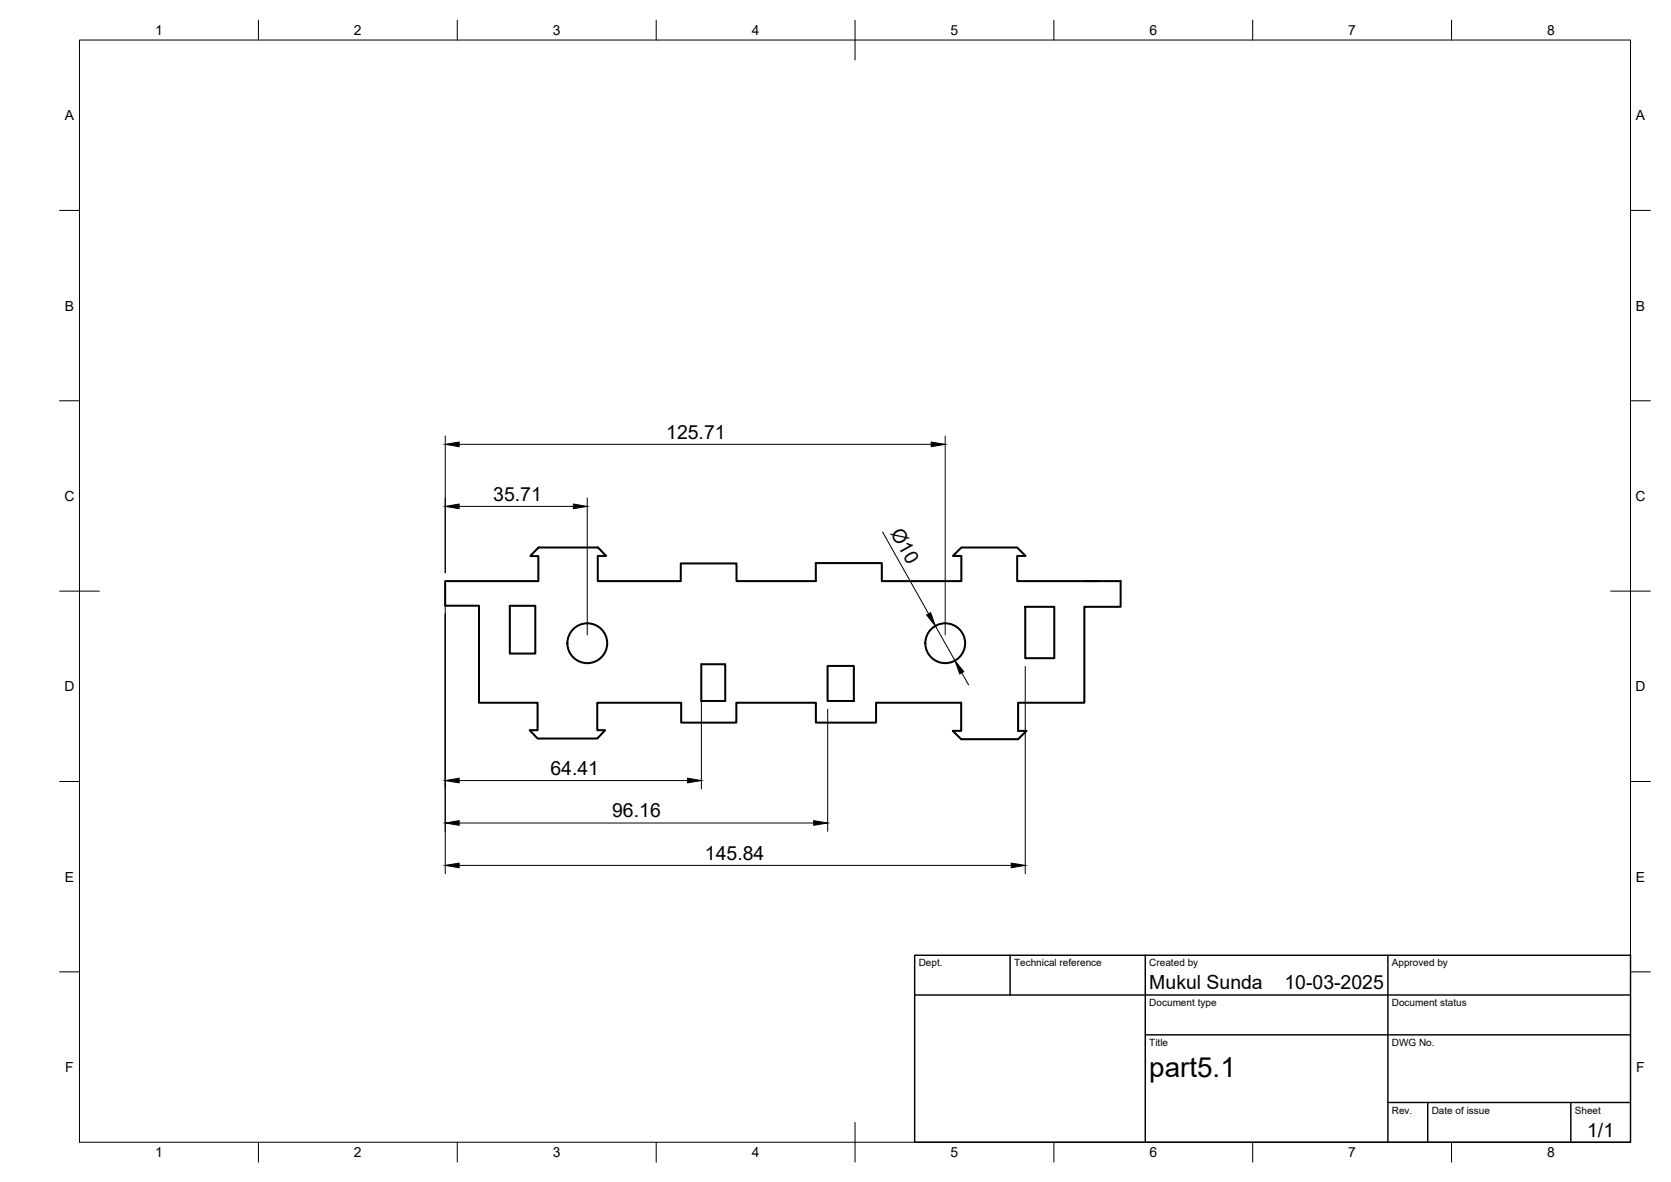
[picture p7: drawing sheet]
<svg xmlns="http://www.w3.org/2000/svg" width="420mm" height="297mm" viewBox="0 0 420 297" stroke-linecap="round" stroke-linejoin="round" font-family="sans-serif">
<!-- layer: Visible -->
<g fill="none" stroke="#000" stroke-width=".51">
<path d="M135.4 137.6l-2 2.1h2v6.3h-23.5v6.2h8.5v24.4h14.8v6.9h-2l2 2.1h15l2-2.1h-2v-6.9h21.1v5h13.8v-5h20v5h15.2v-5h21.4v7.1h-2.1l2.1 2.1h14.3l2.1-2.1h-2.1v-7.1h16.6v-24.1h9.2v-6.5h-9.2M150.2 137.6h-14.8M150.2 137.6h.1M150.3 137.6l2.1 2.1h-2.1v6.3h20.9v-4.4h14v4.4h19.9v-4.5h16.6v4.5h20v-6.3h-2.1l2.1-2.1h14.1l2.1 2.1h-2.1v6.3h20.4M128.2 152.2h6.4v12h-6.4zM257.8 152.5h7.3v12.9h-7.3zM176.3 166.9h6.1v9.3h-6.1zM208.1 167.4h6.6v8.8h-6.6z"/>
<circle cx="147.7" cy="161.6" r="5"/>
<circle cx="237.7" cy="161.6" r="5"/>
</g>
<!-- layer: BORDER -->
<g fill="none" stroke="#000" stroke-width=".25">
<path d="M20 10.1h390v276.9h-390zM65 5.1v5M115 5.1v5M165 5.1v5M215 5.1v10M265 5.1v5M315 5.1v5M365 5.1v5M15 52.9h5M410 52.9h5M15 100.7h5M410 100.7h5"/>
<path d="M15 148.6h10M405 148.6h10M15 196.4h5M410 196.4h5M15 244.2h5M410 244.2h5M65 287v5M115 287v5M165 287v5M215 282.1v9.9M265 287v5M315 287v5"/>
<path d="M365 287v5"/>
</g>
<!-- layer: TITLEBLOCK -->
<path d="M230 240.1h180v46.9h-180zM230 250h180M254 240.1v9.9M288 240.1v46.9M349 240.1v46.9M288 260.1h122M349 277.1h61M359 277.1v9.9M395 277.1v9.9" fill="none" stroke="#000" stroke-width=".36"/>
<!-- layer: FD_Dimensions -->
<g fill="none" stroke="#000" stroke-width=".25">
<path d="M112 109.6v34.3M115.4 111.7h118.7M237.7 109.6v50M115.4 127.3h28.8M147.7 125.1v34.5M221.9 133.7l11.6 20.5M112 148.2v71.4M235.2 157.3l4.9 8.7M176.4 169v29.3M208.1 178.3v30.6M241.8 169.1l1.7 3M257.8 167.5v52.1"/>
<path d="M115.4 196.2h57.5M115.4 217.5h138.9M115.4 206.8h89.2"/>
</g>
<path d="M112 111.7l3.4-.6v1.2zM234.1 111.1l3.6 .6-3.6 .6zM112 127.3l3.4-.6v1.1zM144.2 126.7l3.5 .6-3.5 .5zM233 154.5l1-.5 1.2 3.3zM240.1 166l2.2 2.8-1 .6zM112 196.2l3.4-.6v1.1zM172.9 195.6l3.5 .6-3.5 .5zM112 217.5l3.4-.6v1.2zM112 206.8l3.4-.6v1.2zM204.6 206.2l3.5 .6-3.5 .6zM254.3 216.9l3.5 .6-3.5 .6z" fill="#000" stroke="#000" stroke-width=".25"/>
<text font-size="7" x="289" y="270.6">part5.1</text>
<g font-size="4.9">
<text x="167.5" y="110.2">125.71</text>
<text x="124" y="125.8">35.71</text>
<text x="223.8" y="134" transform="rotate(61 223.8 134)">Ø10</text>
<text x="138.4" y="194.7">64.41</text>
<text x="153.9" y="205.4">96.16</text>
<text x="177.2" y="216">145.84</text>
<text x="289" y="248.5">Mukul Sunda</text>
<text x="323" y="248.5">10-03-2025</text>
<text x="399.1" y="285.7">1/1</text>
</g>
<g font-size="3.5">
<text x="39" y="8.8">1</text>
<text x="89" y="8.8">2</text>
<text x="139" y="8.8">3</text>
<text x="189" y="8.8">4</text>
<text x="239" y="8.8">5</text>
<text x="289" y="8.8">6</text>
<text x="339" y="8.8">7</text>
<text x="389" y="8.8">8</text>
<text x="16.3" y="30.2">A</text>
<text x="411.3" y="30.2">A</text>
<text x="16.3" y="78">B</text>
<text x="411.3" y="78">B</text>
<text x="16.2" y="125.9">C</text>
<text x="411.2" y="125.9">C</text>
<text x="16.2" y="173.7">D</text>
<text x="411.2" y="173.7">D</text>
<text x="16.3" y="221.6">E</text>
<text x="411.3" y="221.6">E</text>
<text x="16.4" y="269.4">F</text>
<text x="411.4" y="269.4">F</text>
<text x="39" y="290.8">1</text>
<text x="89" y="290.8">2</text>
<text x="139" y="290.8">3</text>
<text x="189" y="290.8">4</text>
<text x="239" y="290.8">5</text>
<text x="289" y="290.8">6</text>
<text x="339" y="290.8">7</text>
<text x="389" y="290.8">8</text>
</g>
<g font-size="2.5">
<text x="231" y="242.9">Dept.</text>
<text x="255" y="242.9">Technical reference</text>
<text x="289" y="242.9">Created by</text>
<text x="350" y="242.9">Approved by</text>
<text x="289" y="252.8">Document type</text>
<text x="350" y="252.8">Document status</text>
<text x="289" y="262.9">Title</text>
<text x="350" y="262.9">DWG No.</text>
<text x="350" y="279.9">Rev.</text>
<text x="360" y="279.9">Date of issue</text>
<text x="396" y="279.9">Sheet</text>
</g>
</svg>
